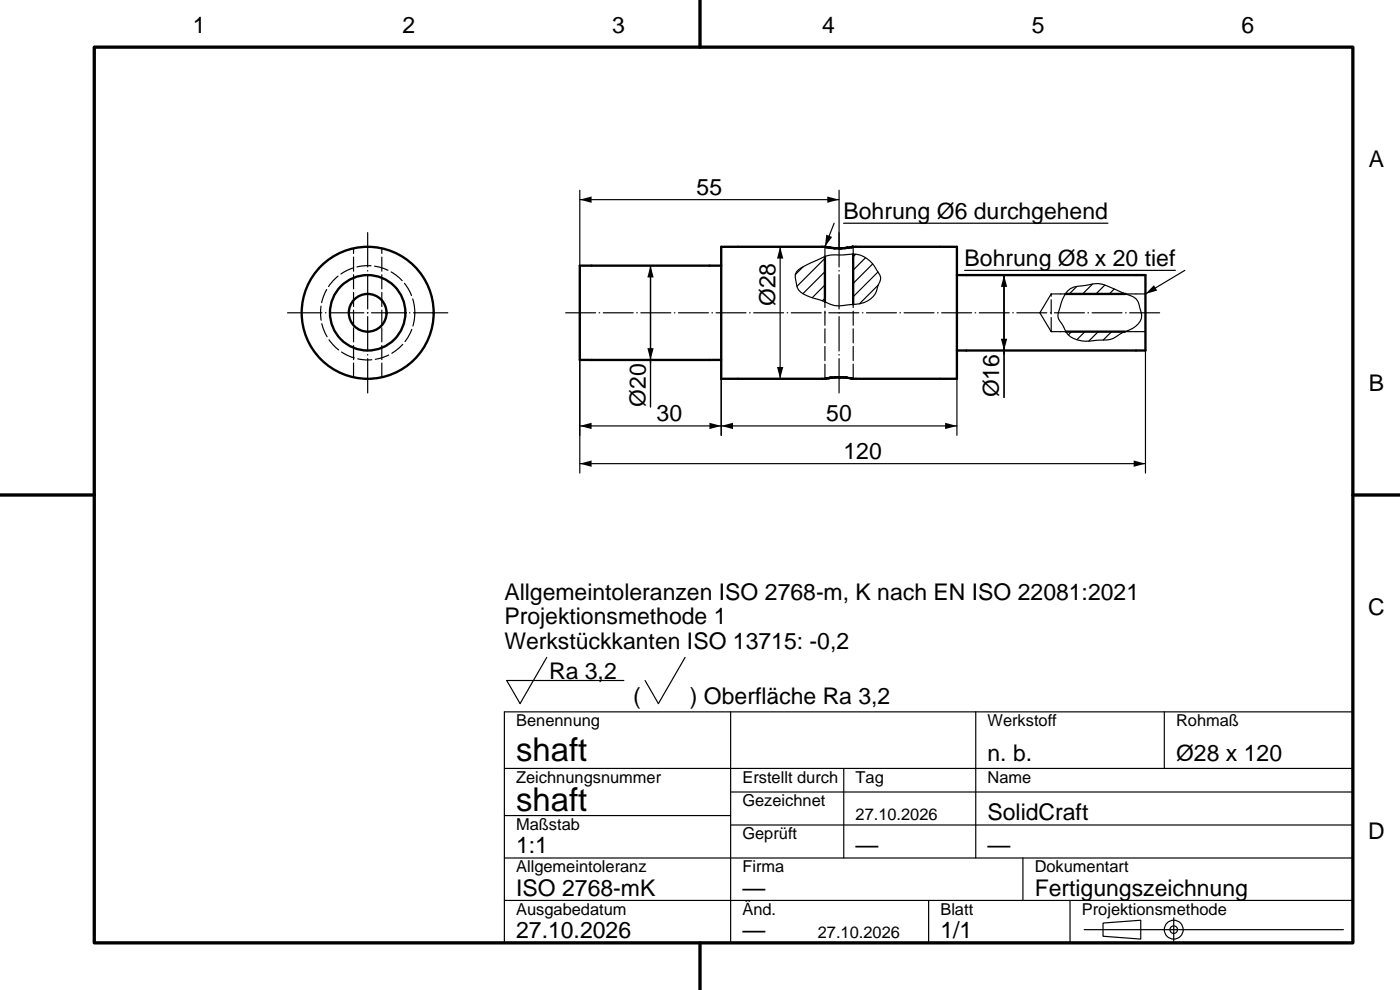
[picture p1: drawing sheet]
<svg xmlns="http://www.w3.org/2000/svg" width="297mm" height="210mm" viewBox="0 0 297 210" stroke-linecap="round" stroke-linejoin="round" font-family="sans-serif">
<path d="M20 10h267v190h-267zM148.5 0v10M0 105h20M287 105h10M148.5 200v10" fill="none" stroke="#000" stroke-width=".7"/>
<g fill="none" stroke="#000" stroke-width=".25">
<path d="M123 40.4v16M123 42.4h55M138 56.4v29.9M165.5 52.4v28M169.4 57.2l1.9-1.1 2.6-1.2a7.7 7.7 0 0 1 5-.8 7.4 7.4 0 0 1 4.4 .4 8.6 8.6 0 0 1 3.5 4.3v.6l-.6 1.4a4.5 4.5 0 0 1-4.7 3.7l-1.7 .2a6.1 6.1 0 0 1-5.1-.8l-2.9-.9a3.5 3.5 0 0 1-2.9-3.1 2.41 2.41 0 0 1 .5-2.7zM170.4 56.6l-1.7 1.6M175 57.6l-4.7 4.7M175 54.8l-5.9 5.9M177 47.4l-2 5M178 40.4v12.3M179 47.4h56M181.5 53.9l-.5 .6"/>
<path d="M183.6 54.7l-2.6 2.6M185.1 56l-4.1 4.1M186.3 57.7l-5.3 5.2M204.6 57.4h44.8M213 58.4v25.9M251.4 57.4l-8.4 5M123 76.3v24.1M175 63.3l-.5 .5M175 60.5l-2.7 2.7M186.3 60.4l-4 4M226.4 61.8a4 4 0 0 1 3.2-1.2l.8-.1a6.5 6.5 0 0 1 5.8 .7l2.7 1.2a3.3 3.3 0 0 1 2.7 2.1l.2 .7a3.7 3.7 0 0 1 0 3 6.2 6.2 0 0 1-3.6 2.3l-.6 .4a5.5 5.5 0 0 1-4.6 1.3h-.9a6.4 6.4 0 0 1-5.6-1.3l-1-1.9a3.3 3.3 0 0 1-1-2.6 11.9 11.9 0 0 1 1.9-4.6zM227.3 70.4l-.7 .6"/>
<path d="M228.4 60.8l-1.6 1.6M230.2 70.4l-1.7 1.7M231.8 60.3l-2.1 2.1M233 70.4l-2 2M234.4 60.5l-1.9 1.9M235.8 70.4l-1.8 1.7M236.4 61.3l-1.1 1.1M238.3 62.2l-.1 .2M243 74.3v26.1M123 98.4h120M123 90.4h80M153 80.3v12.1"/>
<path d="M203 80.3v12.1M116 139.5l-5.7 9.8-2.8-4.9h24.8M145.3 139.5l-5.6 9.8-2.9-4.9M155 151v49M207 151v31M247 151v12M287 151h-180v49M107 163h180M107 173h48M155 168h132M155 175h132M179 163v19"/>
<path d="M107 182h180M107 191h180M197 191v9M217 182v9M227 191v9M230 197.2h55M234 195.8l8-.6v4l-8-.6zM249 194.7v5"/>
<circle cx="249" cy="197.2" r=".8"/>
<circle cx="249" cy="197.2" r="2"/>
</g>
<g fill="none" stroke="#000" stroke-width=".5">
<path d="M153 56.4h-30v19.9h30M175 52.4h-22v27.9h22.3M175 52.4h.1M175 54.4v9.6M175.1 52.4h.1M175.2 52.4h.1M175.3 52.4l.8 .1M175.4 52.4h.1M175.5 52.4l.1 .1M175.7 52.5h.2M176.1 52.5l1.3 .2M176.4 52.6h.2"/>
<path d="M176.9 52.6l.3 .1M177.2 52.7h.8M177.8 52.7h.2M178.2 52.7h-.2M178.4 52.7h-.2M178.6 52.7h-.2M178.6 52.7h.1M179.4 52.6h-.3M179.7 52.6l-1.1 .1M179.8 52.6h-.1M179.9 52.5l-.2 .1M180.1 52.5h.1"/>
<path d="M180.4 52.5h-.1M180.6 52.4h-.1M180.9 52.4l-1.1 .2M180.9 52.4h-.1M180.9 52.4h22.1v27.9h-22.3M180.9 52.4h.1M181 53.9v10.7M203 58.4h40v15.9h-40M226 62.4h12.8M226.1 70.4h12.5M175.1 80.3h.1M175.3 80.3h-.1"/>
<path d="M175.7 80.2h-.2M175.8 80.2l-.5 .1M176 80.2h-.1M176 80.2h-.3M176.3 80.1l-.3 .1M176.6 80.1h-.3M176.6 80.1h.1M177.2 80.1h-.2M177.6 80h-.4M178 80l-1.4 .1M178 80h-.1M178 80h.1"/>
<path d="M178.1 80h.2M178.2 80h.2M178.4 80h.1M178.4 80l1.1 .1M178.8 80v.1M179 80.1h.4M179.4 80.1h.2M179.6 80.1h.1M179.6 80.1l.7 .1M180.3 80.2l.3 .1M180.5 80.2l.2 .1M180.7 80.3h.1"/>
<circle cx="78" cy="66.4" r="14"/>
<circle cx="78" cy="66.4" r="8"/>
<circle cx="78" cy="66.4" r="4"/>
</g>
<g fill="none" stroke="#000" stroke-width=".25" stroke-dasharray="3 .8">
<path d="M175 52.4v.1M175 54.4v-1.9M175.1 52.4h.1M175.2 52.4h.1M175.3 52.4h.1M175.4 52.4h.1M175.6 52.5h.1M175.9 52.5h.1M176.1 52.5l.1 .1M176.2 52.6h.1M176.3 52.6h.1M176.4 52.6h-.1"/>
<path d="M176.6 52.6h.1M176.7 52.6h.2M177.4 52.7h.1M177.5 52.7h.1M177.6 52.7h.1M177.7 52.7h.1M177.8 52.7h.1M178 52.7h.1M178.1 52.7h.1M178.2 52.7h.1M178.8 52.7h-.2M178.8 52.7l.1-.1"/>
<path d="M178.9 52.6h.1M179 52.6h.1M179.1 52.6h.1M179.4 52.6h.2M179.9 52.5h.1M180 52.5h.1M180.1 52.5h.1M180.2 52.5h.1M180.4 52.5h.1M180.5 52.5v-.1M180.6 52.4h.1M180.8 52.4h.1"/>
<path d="M180.9 52.4h.1M181 52.4h.1M181 53.9v-1.4M181 52.5v-.1M88 66.4a10 10 0 0 0-14.7-8.9 10 10 0 0 0-.8 17.2 10 10 0 0 0 15.5-7.5v-.8M220.6 66.4l1.6 2.6M220.6 66.4l1.6-2.7M222.2 69l.8 1.3M222.2 63.7l.8-1.3M223 70.3v-7.9M223 70.3l2 .1M223 62.4h2"/>
<path d="M225 70.4h1.1M225 62.4h1M238.6 70.4h2.4M238.8 62.4h2.2M241 62.4h2M241 70.4l2-.1M75 80v-27.3M81 80v-27.3M175 80.4v-.2M175 80.2v-16.2M175 80.3h.1M175.3 80.3h.1"/>
<path d="M175.4 80.3h.1M175.5 80.3v-.1M175.7 80.2h.1M176.3 80.1h.1M176.4 80.1h.1M176.6 80.1h-.2M176.6 80.1h.3M176.9 80.1h.1M177.2 80.1v-.1M177.2 80h.1M177.6 80h.1M177.7 80h.1"/>
<path d="M177.8 80h.1M177.9 80h.1M178 80h.1M178.1 80h.1M178.4 80h.4M178.8 80.1h.2M179 80.1h.1M179.4 80.1h.1M179.7 80.1h.1M179.7 80.1l.2 .1M179.9 80.2h.1M180 80.2h.1"/>
<path d="M180.1 80.2h.1M180.2 80.2h.1M180.3 80.2h.2M180.5 80.2h.1M180.7 80.3h.1M180.8 80.3h.1M180.9 80.3h.1M181 80.3h.1M181 80.2v-15.6M181 80.2v.2"/>
</g>
<path d="M120 66.4h126" fill="none" stroke="#000" stroke-width=".25" stroke-dasharray="6.4 .8 .1 .8"/>
<path d="M61 66.4h34M78 83.4v-34M178 83.4v-34" fill="none" stroke="#000" stroke-width=".25" stroke-dasharray="7.3 .8 .1 .8"/>
<g fill="#000">
<path d="M123 42.4l2.5-.7v1.3zM138 56.4l.7 2.5h-1.4zM165.5 52.4l.7 2.5h-1.4zM175.3 49.8l1.2 .5-1.5 2.1zM175.5 41.7l2.5 .7-2.5 .6zM213 58.4l.7 2.5h-1.4zM137.3 73.9h1.4l-.7 2.5zM212.3 71.9h1.4l-.7 2.5zM244.8 60.5l.7 1.1-2.5 .8zM123 98.4l2.5-.7v1.3zM123 90.4l2.5-.7v1.3zM150.5 89.7l2.5 .7-2.5 .6z"/>
<path d="M153 90.4l2.5-.7v1.3zM164.8 77.9h1.4l-.7 2.5zM200.5 89.7l2.5 .7-2.5 .6zM240.5 97.7l2.5 .7-2.5 .6z"/>
</g>
<g font-size="7">
<text x="109.5" y="161.5">shaft</text>
<text x="109.5" y="172">shaft</text>
</g>
<g font-size="4.9">
<text x="40.9" y="7">1</text>
<text x="85.4" y="7">2</text>
<text x="129.9" y="7">3</text>
<text x="174.4" y="7">4</text>
<text x="218.9" y="7">5</text>
<text x="263.4" y="7">6</text>
<text x="290.4" y="35.5">A</text>
<text x="147.8" y="41.4">55</text>
<text x="179" y="46.4">Bohrung Ø6 durchgehend</text>
<text x="204.6" y="56.4">Bohrung Ø8 x 20 tief</text>
<text x="164.5" y="65" transform="rotate(-90 164.5 65)">Ø28</text>
<text x="290.4" y="83">B</text>
<text x="137" y="86.3" transform="rotate(-90 137 86.3)">Ø20</text>
<text x="139.3" y="89.4">30</text>
<text x="175.3" y="89.4">50</text>
<text x="212" y="84.3" transform="rotate(-90 212 84.3)">Ø16</text>
<text x="178.9" y="97.4">120</text>
<text x="107" y="127.2">Allgemeintoleranzen ISO 2768-m, K nach EN ISO 22081:2021</text>
<text x="290.2" y="130.5">C</text>
<text x="107" y="132.5">Projektionsmethode 1</text>
<text x="107" y="137.7">Werkstückkanten ISO 13715: -0,2</text>
<text x="116.5" y="144">Ra 3,2</text>
<text x="134.3" y="149.3">(</text>
<text x="146.3" y="149.3">) Oberfläche Ra 3,2</text>
<text x="209.5" y="161.5">n. b.</text>
<text x="249.5" y="161.5">Ø28 x 120</text>
<text x="209.5" y="174">SolidCraft</text>
<text x="290.2" y="178">D</text>
<text x="109.5" y="181">1:1</text>
<text x="181.5" y="181">—</text>
<text x="209.5" y="181">—</text>
<text x="109.5" y="190">ISO 2768-mK</text>
<text x="157.5" y="190">—</text>
<text x="219.5" y="190">Fertigungszeichnung</text>
<text x="109.5" y="199">27.10.2026</text>
<text x="157.5" y="199">—</text>
<text x="199.5" y="199">1/1</text>
</g>
<g font-size="3.5">
<text x="109.5" y="154">Benennung</text>
<text x="209.5" y="154">Werkstoff</text>
<text x="249.5" y="154">Rohmaß</text>
<text x="109.5" y="166">Zeichnungsnummer</text>
<text x="157.5" y="166">Erstellt durch</text>
<text x="181.5" y="166">Tag</text>
<text x="209.5" y="166">Name</text>
<text x="157.5" y="171">Gezeichnet</text>
<text x="109.5" y="176">Maßstab</text>
<text x="157.5" y="178">Geprüft</text>
<text x="181.5" y="174">27.10.2026</text>
<text x="109.5" y="185">Allgemeintoleranz</text>
<text x="157.5" y="185">Firma</text>
<text x="219.5" y="185">Dokumentart</text>
<text x="109.5" y="194">Ausgabedatum</text>
<text x="157.5" y="194">Änd.</text>
<text x="199.5" y="194">Blatt</text>
<text x="229.5" y="194">Projektionsmethode</text>
<text x="173.5" y="199">27.10.2026</text>
</g>
</svg>
